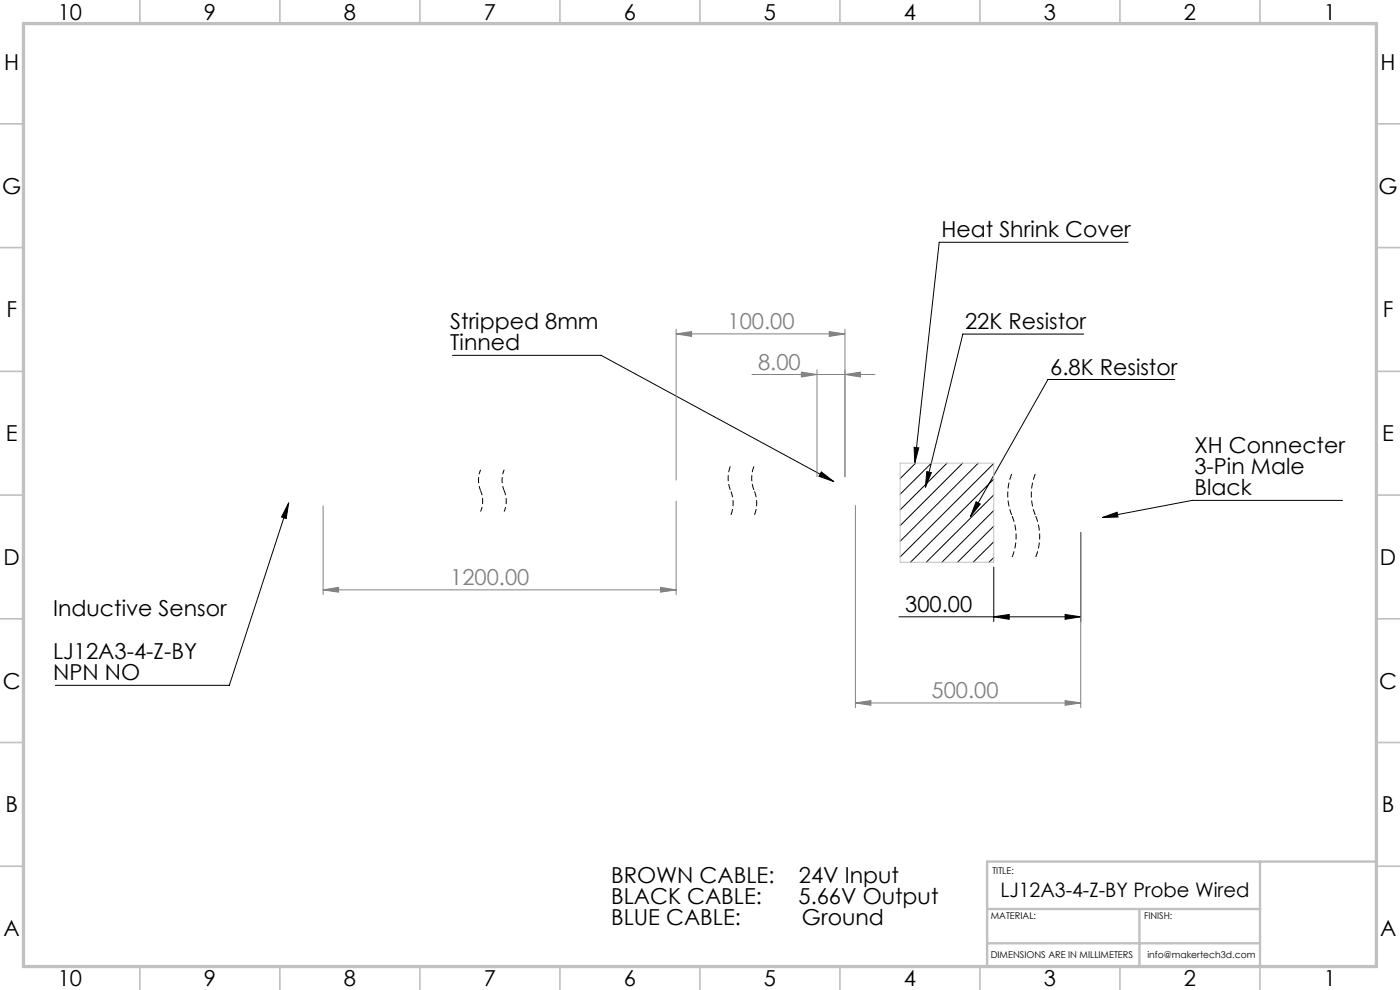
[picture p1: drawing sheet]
<svg xmlns="http://www.w3.org/2000/svg" width="297mm" height="210mm" viewBox="0 0 297 210" stroke-linecap="round" stroke-linejoin="round" font-family="sans-serif">
<g fill="none" stroke="#000" stroke-width=".21">
<path d="M239.3 51.4h-40.1l-5.1 46.8M96 75.4h31.5l49.4 26.8M229.9 70.9h-25.6l-8 32.5M193.9 94.9l1 .1-.8 3.2zM194.2 98.2l-3.2 3.3M197.6 98.2l-6.6 6.6M200.9 98.2l-9.9 10M204.2 98.2l-13.2 13.3M207.5 98.2l-16.5 16.6M210.8 98.3l-19.8 19.8M249.2 80.5h-26.9l-16.4 29.1M61.2 106.7l-.5 3.3-1-.3z"/>
<path d="M61.2 106.7l-12.6 38.7h-36.9M174.2 100.1l2.7 2.1-3.2-1.2zM196.6 100l1 .3-1.3 3.1zM207.1 106.4l.9 .5-2.1 2.7zM210.8 101.6l-17.7 17.7M210.8 105l-14.3 14.3M210.8 108.3l-11 11M210.8 111.6l-7.7 7.7M210.8 114.9l-4.4 4.4M210.8 118.3l-1 1M229.3 113v18.9M233.9 109.8l3.1-1.2 .2 1.1z"/>
<path d="M284.8 106.1h-31.9l-19 3.7M190.7 130.8h38.6M210.8 130.8l3.3-.5v1.1zM210.8 120.3v11.6M226 130.3l3.3 .5-3.3 .6z"/>
</g>
<path d="M102 99.6a5.8 5.8 0 0 0 0 4.5M107 99.6a5.8 5.8 0 0 0 0 4.5M102 104.1a5.8 5.8 0 0 1 0 4.4M107 104.1a5.8 5.8 0 0 1 0 4.4" fill="none" stroke="#000" stroke-width=".21" stroke-dasharray="1.3 .6" stroke-dashoffset=".3" stroke-linecap="butt"/>
<path d="M155 98.8a6.9 6.9 0 0 0 0 5.3M160 98.8a6.9 6.9 0 0 0 0 5.3M155 104.1a6.9 6.9 0 0 1 0 5.3M160 104.1a6.9 6.9 0 0 1 0 5.3" fill="none" stroke="#000" stroke-width=".21" stroke-dasharray="1.3 .6" stroke-dashoffset="-.2" stroke-linecap="butt"/>
<path d="M214.7 100.4a11.6 11.6 0 0 0 0 9M214.7 109.4a11.6 11.6 0 0 1 0 8.9M219.7 100.4a11.6 11.6 0 0 0 0 9M219.7 109.4a11.6 11.6 0 0 1 0 8.9" fill="none" stroke="#000" stroke-width=".21" stroke-dasharray="1.3 .6" stroke-dashoffset="-.1" stroke-linecap="butt"/>
<g fill="none" stroke="#808080" stroke-width=".21">
<path d="M143.4 70.8l3.3-.5v1.1zM143.4 69.8v32M143.4 70.8h35.8M159.5 79.4h26.1M170 78.9l3.3 .5-3.3 .6zM173.3 78.4v22.7M175.9 70.3l3.3 .5-3.3 .6zM179.2 79.4l3.3-.5v1.1zM179.2 69.8v31.3M68.5 107.3v18.8M143.4 106.4v19.7M181.5 107.2v42.9"/>
<path d="M229.3 113v37.1M68.5 125.1l3.3-.5v1zM68.5 125.1h74.9M140.1 124.6l3.3 .5-3.3 .5zM181.5 149.1l3.2-.5v1zM181.5 149.1h47.8M226 148.6l3.3 .5-3.3 .5z"/>
</g>
<path d="M191 98.2h19.8v21.1h-19.8z" fill="none" stroke="#c0c0c0" stroke-width=".21"/>
<g fill="none" stroke="#c0c0c0" stroke-width=".35">
<path d="M29.7 0v5M59.4 0v5M89.1 0v5M118.8 0v5M148.5 0v5M178.2 0v5M207.9 0v5M237.6 0v5M267.3 0v5M0 26.3h5M292 26.3h5M0 52.5h5"/>
<path d="M292 52.5h5M0 78.8h5M292 78.8h5M0 105h5M5 105h.1M292 105h.1M292 105h5M0 131.3h5M292 131.3h5M0 157.5h5M292 157.5h5M0 183.8h5"/>
<path d="M292 183.8h5M29.7 205v5M59.4 205v5M89.1 205v5M118.8 205v5M148.5 205h.1M148.5 205v5M178.2 205v5M207.9 205v5M237.6 205v5M267.3 205v5"/>
</g>
<path d="M209.4 192.8h57.9M241.7 192.8v12.2M267.3 182.8v22.2M292 182.8h-82.6v22.2M209.4 200.1h57.9" fill="none" stroke="#c0c0c0" stroke-width=".5"/>
<path d="M5 5h287v200h-287z" fill="none" stroke="#c0c0c0" stroke-width=".7"/>
<path d="M210.8 130.8l3.3-.5v1.1zM226 130.3l3.3 .5-3.3 .6zM233.9 109.8l3.1-1.2 .2 1.1zM174.2 100.1l2.7 2.1-3.2-1.2zM61.2 106.7l-.5 3.3-1-.3zM196.6 100l1 .3-1.3 3.1zM207.1 106.4l.9 .5-2.1 2.7zM193.9 94.9l1 .1-.8 3.2z" fill="#000"/>
<g fill="#808080">
<path d="M143.4 70.8l3.3-.5v1.1zM175.9 70.3l3.3 .5-3.3 .6z"/>
<path d="M68.5 125.1l3.3-.5v1zM140.1 124.6l3.3 .5-3.3 .5z"/>
<path d="M179.2 79.4l3.3-.5v1.1zM170 78.9l3.3 .5-3.3 .6z"/>
<path d="M181.5 149.1l3.2-.5v1zM226 148.6l3.3 .5-3.3 .5z"/>
</g>
<g font-size="4.7">
<text x="12.2" y="4.2">10</text>
<text x="43.2" y="4.2">9</text>
<text x="72.9" y="4.2">8</text>
<text x="102.6" y="4.2">7</text>
<text x="132.3" y="4.2">6</text>
<text x="162" y="4.2">5</text>
<text x="191.7" y="4.2">4</text>
<text x="221.4" y="4.2">3</text>
<text x="251.1" y="4.2">2</text>
<text x="280.8" y="4.2">1</text>
<text x=".9" y="14.8">H</text>
<text x="292.9" y="14.8">H</text>
<text x=".5" y="41">G</text>
<text x="292.4" y="41">G</text>
<text x="199.7" y="50.4">Heat Shrink Cover</text>
<text x="1.4" y="67.3">F</text>
<text x="95.5" y="69.8">Stripped 8mm</text>
<text x="204.7" y="69.8">22K Resistor</text>
<text x="293.4" y="67.3">F</text>
<text x="95.5" y="74.3">Tinned</text>
<text x="222.8" y="79.5">6.8K Resistor</text>
<text x="1.2" y="93.5">E</text>
<text x="293.2" y="93.5">E</text>
<text x="253.4" y="96">XH Connecter</text>
<text x="253.4" y="100.5">3-Pin Male</text>
<text x="253.4" y="105.1">Black</text>
<text x=".8" y="119.8">D</text>
<text x="292.8" y="119.8">D</text>
<text x="11.3" y="130.7">Inductive Sensor</text>
<text x="192" y="129.8">300.00</text>
<text x="11.3" y="139.8">LJ12A3-4-Z-BY</text>
<text x=".6" y="146">C</text>
<text x="11.3" y="144.3">NPN NO</text>
<text x="292.6" y="146">C</text>
<text x="1.2" y="172.3">B</text>
<text x="293.2" y="172.3">B</text>
<text x="129.6" y="187.2">BROWN CABLE:</text>
<text x="129.6" y="191.7">BLACK CABLE:</text>
<text x="169.4" y="191.7">5.66V Output</text>
<text x="169.5" y="187.2">24V Input</text>
<text x="129.6" y="196.3">BLUE CABLE:</text>
<text x="170.1" y="196.3">Ground</text>
<text x=".8" y="198.5">A</text>
<text x="292.8" y="198.5">A</text>
<text x="12.2" y="209.2">10</text>
<text x="43.2" y="209.2">9</text>
<text x="72.9" y="209.2">8</text>
<text x="102.6" y="209.2">7</text>
<text x="132.3" y="209.2">6</text>
<text x="162" y="209.2">5</text>
<text x="191.7" y="209.2">4</text>
<text x="221.4" y="209.2">3</text>
<text x="251.1" y="209.2">2</text>
<text x="280.8" y="209.2">1</text>
</g>
<g font-size="4.7" fill="#808080">
<text x="154.3" y="69.8">100.00</text>
<text x="160.8" y="78.4">8.00</text>
<text x="95.5" y="124.1">1200.00</text>
<text x="197.6" y="148.1">500.00</text>
</g>
<text font-size="4.2" x="212.2" y="190.2">LJ12A3-4-Z-BY Probe Wired</text>
<g font-size="2">
<text x="210.5" y="185.4">TITLE:</text>
<text x="210.2" y="195">MATERIAL:</text>
<text x="242.7" y="195">FINISH:</text>
<text x="210.2" y="203.2">DIMENSIONS ARE IN MILLIMETERS</text>
<text x="243.4" y="203.2">info@makertech3d.com</text>
</g>
</svg>
